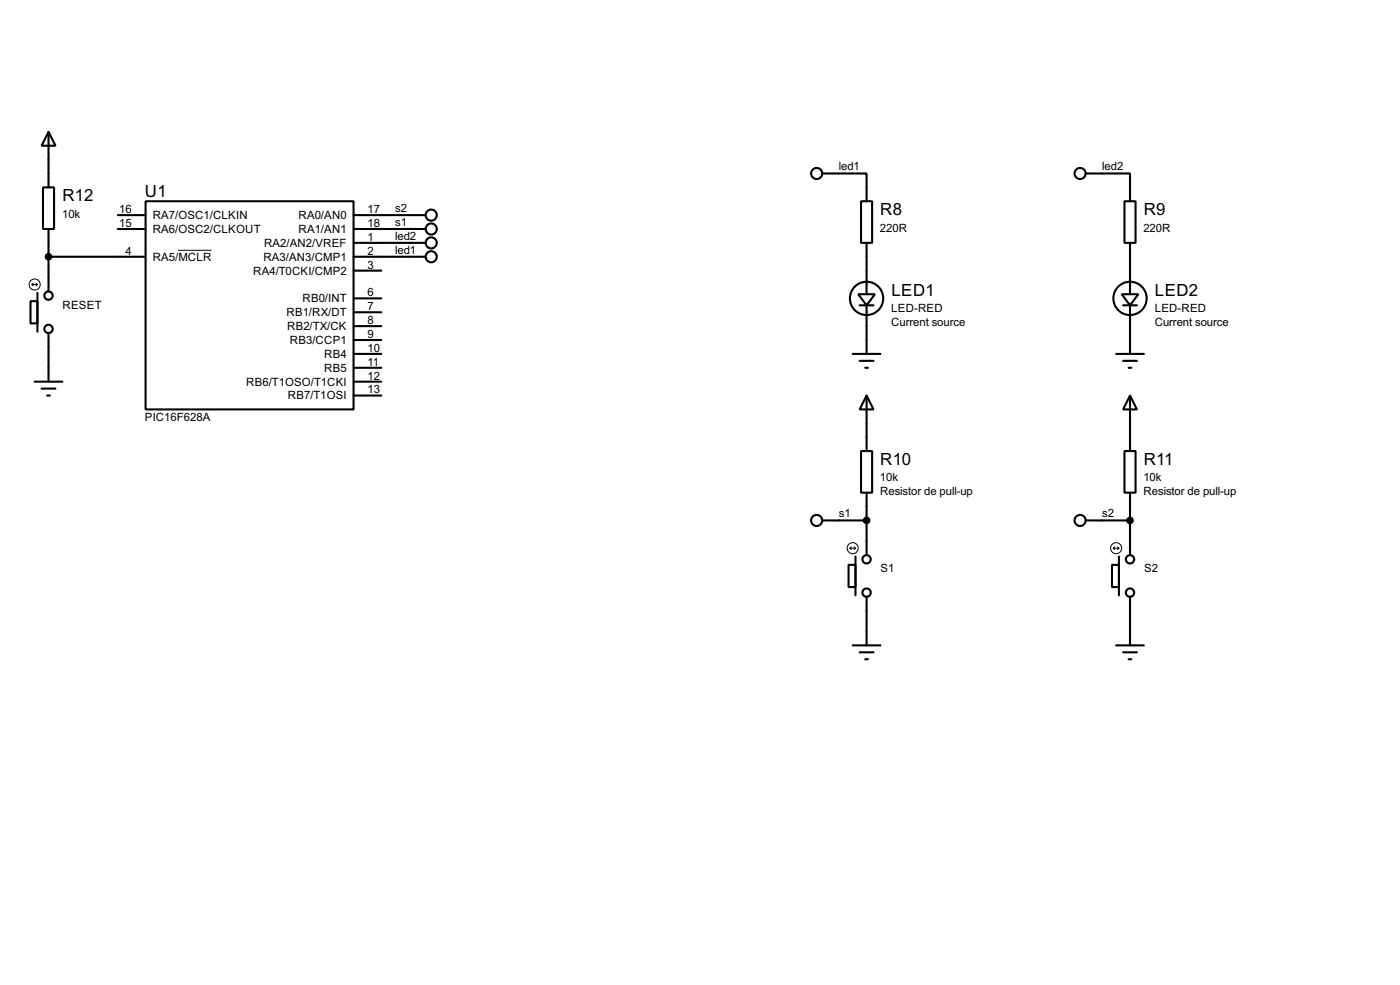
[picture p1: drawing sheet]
<svg xmlns="http://www.w3.org/2000/svg" width="256mm" height="180mm" viewBox="0 0 256 180" stroke-linecap="round" stroke-linejoin="round" font-family="sans-serif">
<g fill="none" stroke="#000" stroke-width=".38">
<path d="M7.9 34.3h2v7.6h-2zM8.9 24.1l1.3 2.6h-2.6zM8.9 24.1v10.2M21.6 39.4h5.1M26.7 36.8h38.1v38.1h-38.1zM64.8 39.4h13.2M150.6 31.7h8.1v5.1M157.7 36.8h2.1v7.6h-2.1zM198.9 31.7h8.1v5.1M206 36.8h2v7.6h-2zM5.6 55.1h1.3v4.1h-1.3zM6.9 53.6v7.1"/>
<path d="M8.9 47h17.8M8.9 41.9v11.4M21.6 41.9h5.1M64.8 41.9h13.2M64.8 44.4h13.2M64.8 47h13.2M64.8 54.6h5M64.8 57.1h5M64.8 59.7h5M64.8 49.5h5M157.2 53.8h3.1l-1.6 2.1zM157.5 55.9h2.5"/>
<path d="M158.7 44.4v9.4M158.7 55.9v8.9M205.5 53.8h3l-1.5 2.1zM205.7 55.9h2.6M207 44.4v9.4M207 55.9v8.9M6.3 69.8h5.1M7.6 71.1h2.6M8.6 72.4h.5M8.9 61v8.8M64.8 62.2h5M64.8 64.8h5"/>
<path d="M64.8 67.3h5M64.8 69.8h5M64.8 72.4h5M156.2 64.8h5.1M157.5 66h2.5M158.5 67.3h.5M158.7 72.4l1.3 2.5h-2.5zM158.7 72.4v10.1M204.5 64.8h5M205.7 66h2.6M206.8 67.3h.5M207 72.4l1.3 2.5h-2.6z"/>
<path d="M207 72.4v10.1M150.6 95.2h8.1M157.7 82.5h2.1v7.7h-2.1zM158.7 90.2v11.4M198.9 95.2h8.1M206 82.5h2v7.7h-2zM207 90.2v11.4M155.4 103.4h1.3v4h-1.3zM156.2 118.1h5.1M156.7 101.9v7.1M157.5 119.4h2.5M158.7 109.2v8.9"/>
<path d="M203.7 103.4h1.3v4h-1.3zM204.5 118.1h5M205 101.9v7.1M205.7 119.4h2.6M207 109.2v8.9M158.5 120.6h.5M206.8 120.6h.5"/>
<circle cx="79" cy="39.4" r="1.02"/>
<circle cx="149.6" cy="31.8" r="1.02"/>
<circle cx="197.9" cy="31.8" r="1.02"/>
<circle cx="8.9" cy="54.1" r=".76"/>
<circle cx="79" cy="44.5" r="1.02"/>
<circle cx="79" cy="47" r="1.02"/>
<circle cx="79" cy="41.9" r="1.02"/>
<circle cx="158.7" cy="54.6" r="3"/>
<circle cx="207" cy="54.6" r="3"/>
<circle cx="8.9" cy="60.2" r=".76"/>
<circle cx="149.6" cy="95.3" r="1.02"/>
<circle cx="197.9" cy="95.3" r="1.02"/>
<circle cx="158.7" cy="108.5" r=".76"/>
<circle cx="158.7" cy="102.4" r=".76"/>
<circle cx="207" cy="108.5" r=".76"/>
<circle cx="207" cy="102.4" r=".76"/>
</g>
<g fill="none" stroke="#000" stroke-width=".18">
<path d="M5.8 52.1h1.1M5.8 52.1l.3 .2M6.1 51.8l-.3 .3M6.6 51.8l.3 .3M6.9 52.1l-.3 .2M32.6 45.8h6.1M155.7 100.3h1M155.7 100.3l.3 .3M156 100.1l-.3 .2M156.5 100.1l.2 .2M156.7 100.3l-.2 .3M204 100.3h1"/>
<path d="M204 100.3l.2 .3M204.2 100.1l-.2 .2M204.7 100.1l.3 .2M205 100.3l-.3 .3"/>
<circle cx="6.3" cy="52.1" r="1.02"/>
<circle cx="156.2" cy="100.3" r="1.02"/>
<circle cx="204.5" cy="100.3" r="1.02"/>
</g>
<g fill="#000" stroke="#000" stroke-width=".38">
<circle cx="8.9" cy="47" r=".51"/>
<circle cx="158.7" cy="95.2" r=".51"/>
<circle cx="207" cy="95.2" r=".51"/>
</g>
<g font-size="3.4">
<text x="11.4" y="36.9">R12</text>
<text x="26.6" y="36">U1</text>
<text x="161.3" y="39.4">R8</text>
<text x="209.5" y="39.4">R9</text>
<text x="163.3" y="54.1">LED1</text>
<text x="211.6" y="54.1">LED2</text>
<text x="161.3" y="85.1">R10</text>
<text x="209.5" y="85.1">R11</text>
</g>
<g font-size="2.3">
<text x="153.7" y="31.2">led1</text>
<text x="201.9" y="31.2">led2</text>
<text x="11.4" y="39.8">10k</text>
<text x="21.8" y="39">16</text>
<text x="21.8" y="41.5">15</text>
<text x="28" y="40.1">RA7/OSC1/CLKIN</text>
<text x="54.7" y="40.1">RA0/AN0</text>
<text x="67.3" y="39">17</text>
<text x="67.3" y="41.5">18</text>
<text x="72.4" y="38.8">s2</text>
<text x="72.4" y="41.4">s1</text>
<text x="23" y="46.6">4</text>
<text x="28" y="42.6">RA6/OSC2/CLKOUT</text>
<text x="28" y="47.7">RA5/MCLR</text>
<text x="48.3" y="47.7">RA3/AN3/CMP1</text>
<text x="48.4" y="45.2">RA2/AN2/VREF</text>
<text x="54.7" y="42.6">RA1/AN1</text>
<text x="67.3" y="44.1">1</text>
<text x="67.3" y="46.6">2</text>
<text x="72.4" y="43.9">led2</text>
<text x="72.4" y="46.4">led1</text>
<text x="161.2" y="42.4">220R</text>
<text x="209.5" y="42.4">220R</text>
<text x="46.4" y="50.2">RA4/T0CKI/CMP2</text>
<text x="67.3" y="49.1">3</text>
<text x="11.5" y="56.5">RESET</text>
<text x="52.5" y="57.9">RB1/RX/DT</text>
<text x="55.4" y="55.3">RB0/INT</text>
<text x="67.3" y="54.2">6</text>
<text x="67.3" y="56.8">7</text>
<text x="67.3" y="59.3">8</text>
<text x="163.3" y="57.1">LED-RED</text>
<text x="163.3" y="59.6">Current source</text>
<text x="211.5" y="57.1">LED-RED</text>
<text x="211.5" y="59.6">Current source</text>
<text x="52.6" y="60.4">RB2/TX/CK</text>
<text x="53.1" y="62.9">RB3/CCP1</text>
<text x="59.4" y="65.5">RB4</text>
<text x="67.3" y="61.8">9</text>
<text x="67.3" y="64.4">10</text>
<text x="45.1" y="70.6">RB6/T1OSO/T1CKI</text>
<text x="59.4" y="68">RB5</text>
<text x="67.3" y="66.9">11</text>
<text x="67.3" y="69.5">12</text>
<text x="26.5" y="77">PIC16F628A</text>
<text x="52.7" y="73.1">RB7/T1OSI</text>
<text x="67.3" y="72">13</text>
<text x="161.2" y="88.1">10k</text>
<text x="209.5" y="88.1">10k</text>
<text x="153.7" y="94.7">s1</text>
<text x="161.2" y="90.6">Resistor de pull-up</text>
<text x="201.9" y="94.7">s2</text>
<text x="209.5" y="90.6">Resistor de pull-up</text>
<text x="161.3" y="104.8">S1</text>
<text x="209.6" y="104.8">S2</text>
</g>
</svg>
